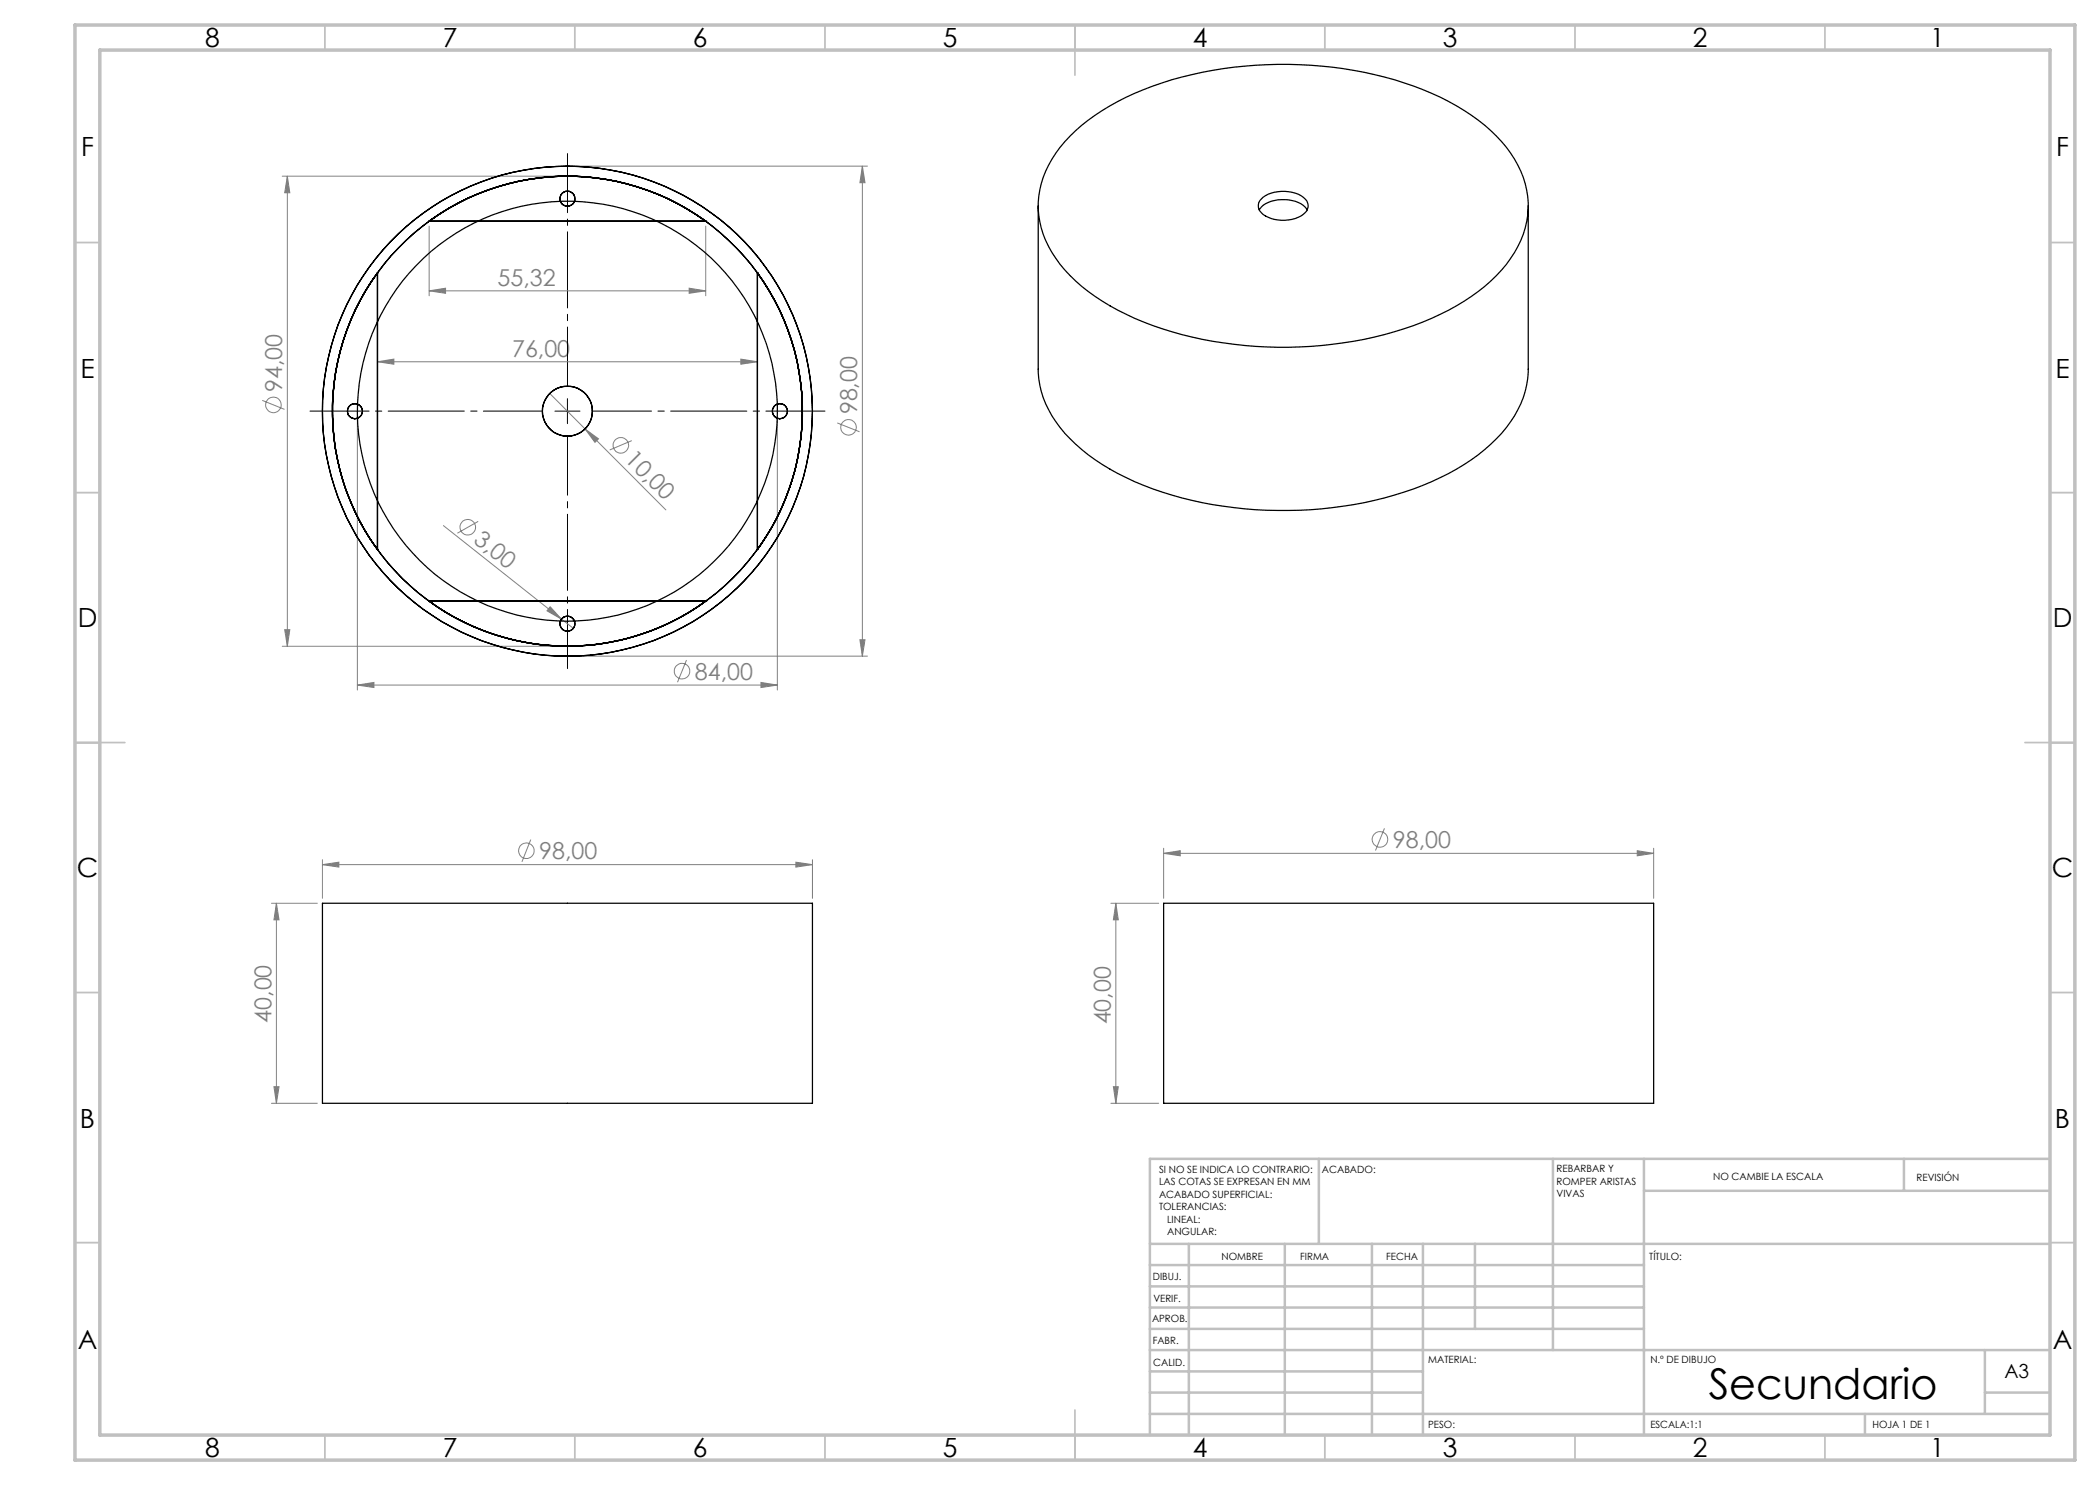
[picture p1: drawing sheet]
<svg xmlns="http://www.w3.org/2000/svg" width="420mm" height="297mm" viewBox="0 0 420 297" stroke-linecap="round" stroke-linejoin="round" font-family="sans-serif">
<g fill="none" stroke="#808080" stroke-width=".2">
<path d="M56.4 35.2h56.1M57.5 35.2v94.1M57.5 35.2l.5 3.4h-1.1zM114.5 33.2h59M172.5 33.2v98M172.5 33.2l.5 3.3h-1zM85.8 58.2l3.3-.6v1.1zM85.8 45.2v14M85.8 58.2h55.3M137.8 57.6l3.3 .6-3.3 .5zM141.1 45.2v14M75.5 72.4l3.3-.6v1z"/>
<path d="M75.5 72.4h76M110 78.7l23.2 23.3M148.2 71.8l3.3 .6-3.3 .4zM52.5 80.1l4.4 1.8M71.5 83.3v54.7M117 85.8l2.7 2-.7 .7zM126.4 88.1l-4.4 1.9M155.5 83.3v54.7M167.5 84.6l4.4 1.8M88.7 105.1l23.6 18.7M95.6 104.3l-4.1 2.3M56.4 129.3h56.1"/>
<path d="M56.9 125.9h1.1l-.5 3.4zM71.5 137l3.3-.5v1zM71.5 137h84M110 121.4l2.3 2.4-2.9-1.6zM112.3 123.8l2.4 1.9M114.5 131.2h59M137.3 132l-1.8 4.5M152.2 136.5l3.3 .5-3.3 .5zM172 127.9h1l-.5 3.3zM64.5 172.9l3.3-.5v1zM64.5 171.9v7.8M64.5 172.9h98"/>
<path d="M106.2 167.9l-1.8 4.5M159.2 172.4l3.3 .5-3.3 .5zM162.5 171.9v7.8M232.7 170.7l3.3-.6v1.1zM232.7 169.6v10.1M232.7 170.7h98M276.9 165.7l-1.8 4.4M327.4 170.1l3.3 .6-3.3 .5zM330.7 169.6v10.1M54.3 180.7h9.2M55.3 180.7v40M55.3 180.7l.5 3.3h-1z"/>
<path d="M222.2 180.7h9.5M223.2 180.7l.5 3.3h-1zM223.2 180.7v40M54.8 217.3h1l-.5 3.4zM222.7 217.3h1l-.5 3.4zM54.3 220.7h9.2M222.2 220.7h9.5"/>
<circle cx="54.7" cy="81" r="1.55"/>
<circle cx="124.2" cy="89.1" r="1.56"/>
<circle cx="169.7" cy="85.5" r="1.56"/>
<circle cx="93.6" cy="105.4" r="1.55"/>
<circle cx="136.4" cy="134.2" r="1.55"/>
<circle cx="105.3" cy="170.2" r="1.56"/>
<circle cx="276" cy="167.9" r="1.55"/>
</g>
<path d="M113.5 77.2v-46.5M108.5 82.2h-46.5M113.5 87.2v46.5M118.5 82.2h46.5" fill="none" stroke="#000" stroke-width=".2" stroke-dasharray="15.2 1.3 1.3 1.3" stroke-dashoffset="3.4"/>
<path d="M113.5 79.7v5M111 82.2h5" fill="none" stroke="#000" stroke-width=".2"/>
<g fill="none" stroke="#c0c0c0" stroke-width=".35">
<path d="M65 5v5M115 5v5M165 5v5M215 5v10M265 5v5M315 5v5M365 5v5M15 48.5h5M410 48.5h5M15 98.5h5M410 98.5h5M15 148.5h10"/>
<path d="M405 148.5h10M15 198.5h5M410 198.5h5M15 248.5h5M410 248.5h5M65 287v5M115 287v5M165 287v5M215 282v10M265 287v5M315 287v5M365 287v5"/>
</g>
<g fill="none" stroke="#c0c0c0" stroke-width=".5">
<path d="M263.8 231.8v17M310.6 231.8v38.2M328.8 231.8v55.2M328.8 238.2h81.2M380.8 231.8v6.4M410 231.8h-180v55.2M230 248.8h180M230 257.3h98.8M230 253h98.8M237.8 248.8v38.2M257 248.8v38.2M274.4 248.8v38.2"/>
<path d="M284.6 248.8v38.2M295 248.8v17M230 265.8h98.8M230 261.5h98.8M230 278.5h54.6M230 274.3h54.6M230 270h180M397 278.5h13M397 270v12.8M230 282.8h180M373 282.8v4.2"/>
</g>
<path d="M15 5h400v287h-400zM20 10h390v277h-390z" fill="none" stroke="#c0c0c0" stroke-width=".7"/>
<g fill="#808080">
<path d="M110 121.4l2.3 2.4-2.9-1.6z"/>
<path d="M117 85.8l2.7 2-.7 .7z"/>
<path d="M137.8 57.6l3.3 .6-3.3 .5zM85.8 58.2l3.3-.6v1.1z"/>
<path d="M159.2 172.4l3.3 .5-3.3 .5zM64.5 172.9l3.3-.5v1z"/>
<path d="M71.5 137l3.3-.5v1zM152.2 136.5l3.3 .5-3.3 .5zM232.7 170.7l3.3-.6v1.1zM327.4 170.1l3.3 .6-3.3 .5z"/>
<path d="M55.3 180.7l.5 3.3h-1zM54.8 217.3h1l-.5 3.4zM172.5 33.2l.5 3.3h-1zM172 127.9h1l-.5 3.3zM57.5 35.2l.5 3.4h-1.1zM56.9 125.9h1.1l-.5 3.4zM223.2 180.7l.5 3.3h-1zM222.7 217.3h1l-.5 3.4z"/>
<path d="M75.5 72.4l3.3-.6v1zM148.2 71.8l3.3 .6-3.3 .4z"/>
</g>
<g fill="none" stroke="#000" stroke-width=".25">
<path d="M214 27.2a45.9 45.9 0 0 1 18.4-10.6 80.1 80.1 0 0 1 52.2 1.3 40.2 40.2 0 0 1 16.7 11.6 17.8 17.8 0 0 1 2.9 18.6 29.6 29.6 0 0 1-12.9 13.1 69.5 69.5 0 0 1-31.4 8.2 73.6 73.6 0 0 1-36.3-7.3 31.8 31.8 0 0 1-13.9-12.8 17.3 17.3 0 0 1 1.5-18.7zM252.3 39.8a7 7 0 0 1 8.7 0 1.94 1.94 0 0 1-.4 3.1 7.2 7.2 0 0 1-8.3-.4 1.85 1.85 0 0 1 0-2.7zM75.5 54.6a47 47 0 0 0 0 55.3M75.5 54.6h.1M75.5 54.6v55.3M85.8 44.2a47 47 0 0 1 55.3 0M85.8 44.2h.1M85.8 44.2h55.3M141.1 44.2h.1M151.5 54.6h.1M151.5 54.6a47 47 0 0 1 0 55.3M151.5 54.6v55.3"/>
<path d="M207.6 41.2v32.6a19.7 19.7 0 0 0 6.4 14 46.3 46.3 0 0 0 20.4 11.2 80.4 80.4 0 0 0 50.2-1.9 39.8 39.8 0 0 0 16.7-11.6 18.6 18.6 0 0 0 4.3-11.7v-32.6M251.8 42a5.6 5.6 0 0 1 5.2-2.1 5.3 5.3 0 0 1 4.4 2.1M75.5 109.9h.1M151.5 109.9h.1M85.8 120.2a47 47 0 0 0 55.3 0M85.8 120.2h.1M85.8 120.2h55.3M141.1 120.2h.1M64.5 180.7h98v40h-98zM232.7 180.7h98v40h-98z"/>
<circle cx="113.5" cy="39.7" r="1.51"/>
<circle cx="71" cy="82.2" r="1.51"/>
<circle cx="113.5" cy="82.3" r="47"/>
<circle cx="113.5" cy="82.2" r="49"/>
<circle cx="113.5" cy="82.2" r="42"/>
<circle cx="113.5" cy="82.2" r="5"/>
<circle cx="156" cy="82.2" r="1.5"/>
<circle cx="113.5" cy="124.7" r="1.51"/>
</g>
<text font-size="8.5" x="341.7" y="279.7">Secundario</text>
<g font-size="5.3">
<text x="41" y="9.5">8</text>
<text x="88.5" y="9.5">7</text>
<text x="138.5" y="9.5">6</text>
<text x="188.5" y="9.5">5</text>
<text x="238.5" y="9.5">4</text>
<text x="288.5" y="9.5">3</text>
<text x="338.5" y="9.5">2</text>
<text x="386" y="9.5">1</text>
<text x="16.2" y="31.2">F</text>
<text x="411.2" y="31.2">F</text>
<text x="16.1" y="75.5">E</text>
<text x="411.1" y="75.5">E</text>
<text x="15.5" y="125.5">D</text>
<text x="410.5" y="125.5">D</text>
<text x="15.4" y="175.5">C</text>
<text x="410.4" y="175.5">C</text>
<text x="16" y="225.5">B</text>
<text x="411" y="225.5">B</text>
<text x="15.5" y="269.7">A</text>
<text x="410.5" y="269.7">A</text>
<text x="41" y="291.5">8</text>
<text x="88.5" y="291.5">7</text>
<text x="138.5" y="291.5">6</text>
<text x="188.5" y="291.5">5</text>
<text x="238.5" y="291.5">4</text>
<text x="288.5" y="291.5">3</text>
<text x="338.5" y="291.5">2</text>
<text x="386" y="291.5">1</text>
</g>
<g font-size="4.7" fill="#808080">
<text x="99.5" y="57.1">55,32</text>
<text x="102.4" y="71.3">76,00</text>
<text x="56.4" y="78.4" transform="rotate(-90 56.4 78.4)">94,00</text>
<text x="171.4" y="82.9" transform="rotate(-90 171.4 82.9)">98,00</text>
<text x="124.8" y="92.1" transform="rotate(45 124.8 92.1)">10,00</text>
<text x="94.5" y="108.4" transform="rotate(38 94.5 108.4)">3,00</text>
<text x="139" y="135.9">84,00</text>
<text x="107.9" y="171.8">98,00</text>
<text x="278.6" y="169.6">98,00</text>
<text x="54.3" y="204.6" transform="rotate(-90 54.3 204.6)">40,00</text>
<text x="222.2" y="204.9" transform="rotate(-90 222.2 204.9)">40,00</text>
</g>
<text font-size="3.9" x="400.9" y="275.5">A3</text>
<g font-size="2">
<text x="231.8" y="234.6">SI NO SE INDICA LO CONTRARIO:</text>
<text x="231.8" y="237.1">LAS COTAS SE EXPRESAN EN MM</text>
<text x="231.8" y="239.6">ACABADO SUPERFICIAL:</text>
<text x="264.4" y="234.6">ACABADO:</text>
<text x="311.3" y="234.5">REBARBAR Y</text>
<text x="311.3" y="237">ROMPER ARISTAS</text>
<text x="311.3" y="239.5">VIVAS</text>
<text x="342.6" y="236">NO CAMBIE LA ESCALA</text>
<text x="383.3" y="236.2">REVISIÓN</text>
<text x="231.8" y="242.1">TOLERANCIAS:</text>
<text x="233.4" y="244.6">LINEAL:</text>
<text x="233.4" y="247.1">ANGULAR:</text>
<text x="244.3" y="252">NOMBRE</text>
<text x="260" y="251.9">FIRMA</text>
<text x="277.2" y="251.9">FECHA</text>
<text x="329.9" y="251.9">TÍTULO:</text>
<text x="230.6" y="256.1">DIBUJ.</text>
<text x="230.7" y="260.3">VERIF.</text>
<text x="230.4" y="264.4">APROB.</text>
<text x="230.5" y="268.8">FABR.</text>
<text x="230.7" y="273.1">CALID.</text>
<text x="285.6" y="272.5">MATERIAL:</text>
<text x="330.1" y="272.5">N.º DE DIBUJO</text>
<text x="285.6" y="285.5">PESO:</text>
<text x="330.1" y="285.6">ESCALA:1:1</text>
<text x="374.5" y="285.6">HOJA 1 DE 1</text>
</g>
</svg>
